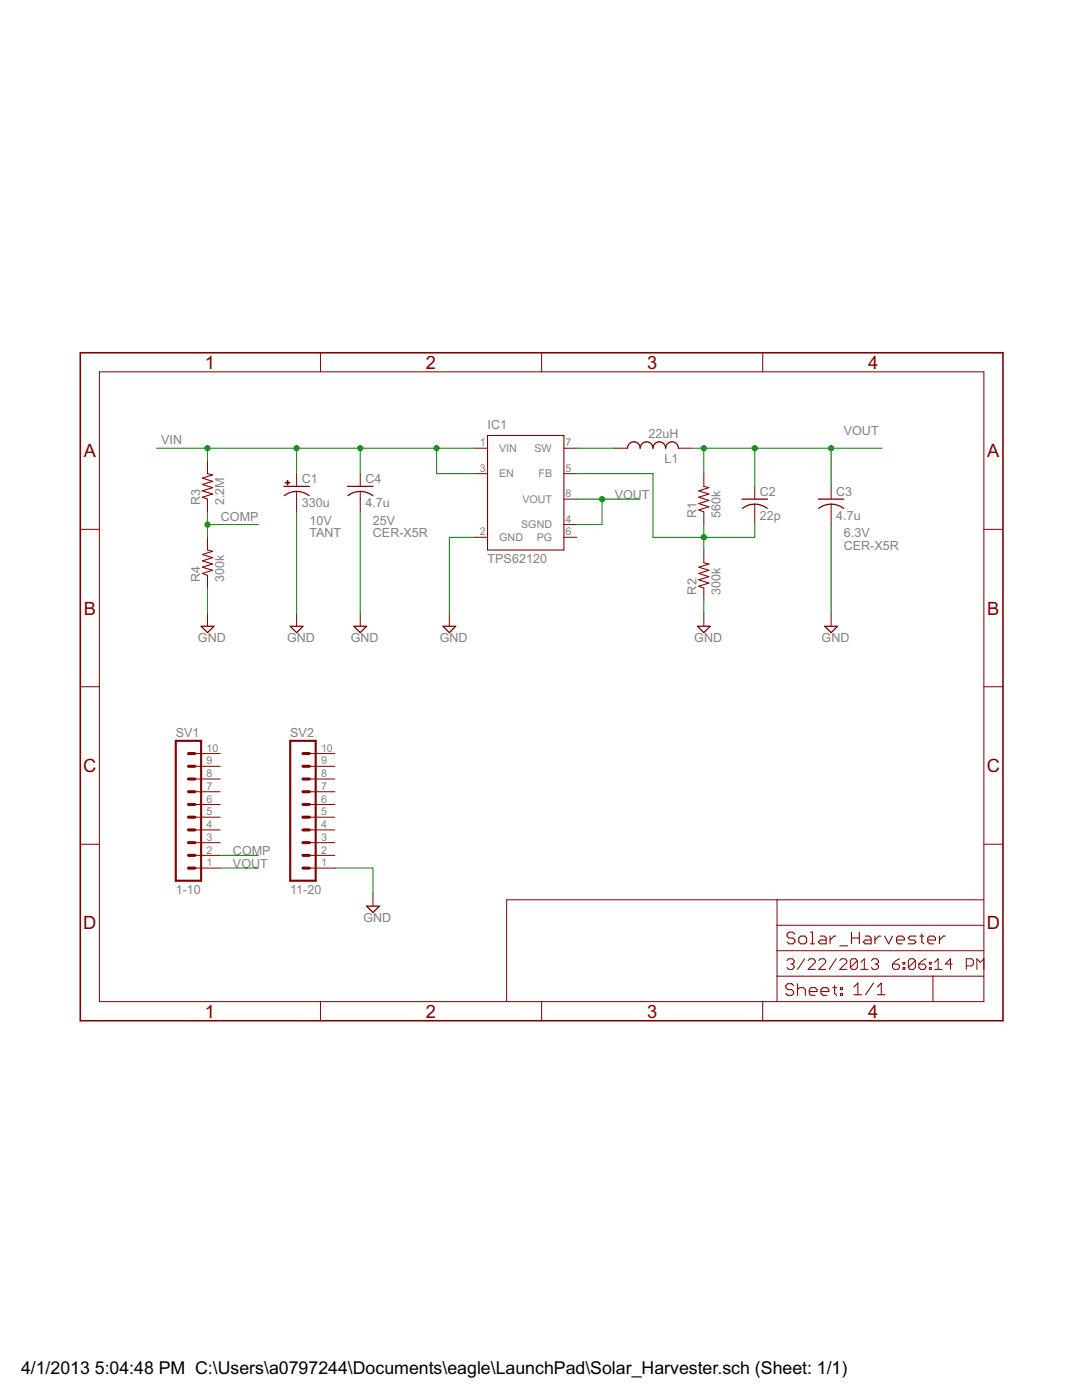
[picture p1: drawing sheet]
<svg xmlns="http://www.w3.org/2000/svg" width="216mm" height="279mm" viewBox="0 0 216 279" stroke-linecap="round" stroke-linejoin="round" font-family="sans-serif">
<g fill="none" stroke="#800000" stroke-width=".2">
<path d="M19.8 74.2h176.5v125.7h-176.5zM63.9 70.4v3.8M108.1 70.4v3.8M152.2 70.4v3.8M41.4 92v2.5M41.4 99.6v2.6M59.2 94.5v2.6M59.2 98.1v4.1M71.9 94.5v2.6M71.9 98.1v4.1M94.7 89.5h2.6M94.7 94.5h2.6"/>
<path d="M112.5 89.5h2.6M112.5 94.5h2.6M112.5 99.6h2.6M122.7 89.5h2.5M135.4 89.5h2.5M140.4 94.5v2.6M150.6 97.1v2.5M165.8 97.1v2.5M16 105.6h3.8M41.4 107.2v2.6M41.4 114.8v2.6M94.7 107.2h2.6"/>
<path d="M112.5 107.2h2.6M112.5 104.7h2.6M140.4 102.2v2.5M140.4 109.8v2.5M140.4 117.4v2.5M150.6 100.6v4.1M165.8 100.6v4.1M196.3 105.6h3.8M16 137.1h3.8M41.4 122.4v2.6M59.2 122.4v2.6M71.9 122.4v2.6"/>
<path d="M89.7 122.4v2.6M140.4 122.4v2.6M165.8 122.4v2.6M196.3 137.1h3.8M38.9 158h5M38.9 155.5h5M38.9 152.9h5M38.9 150.4h5M61.7 158h5.1M61.7 155.5h5.1M61.7 152.9h5.1M61.7 150.4h5.1"/>
<path d="M16 168.5h3.8M38.9 173.2h5M38.9 170.7h5M38.9 168.2h5M38.9 165.6h5M38.9 163.1h5M38.9 160.5h5M61.7 173.2h5.1M61.7 170.7h5.1M61.7 168.2h5.1M61.7 165.6h5.1M61.7 163.1h5.1"/>
<path d="M61.7 160.5h5.1M74.4 178.3v2.5M155 179.6v20.3M196.3 179.6h-95.2v20.3M196.3 168.5h3.8M63.9 199.9v3.8M108.1 199.9v3.8M152.2 199.9v3.8M155 194.8h41.3M155 189.7h41.3M155 184.7h41.3M157 191.7l.4-.4h.7l.4 .4v.4l-.4 .3"/>
<path d="M157.8 192.4h.3M158.1 192.4l.4 .4v.3l-.4 .4h-.7l-.4-.4M160.5 191.3l-1.3 2.2M161.2 191.7l.4-.4h.7l.4 .4v.4l-1.5 1.4h1.5M163.4 191.7l.3-.4h.7l.4 .4v.4l-1.4 1.4h1.4M166.9 191.3l-1.4 2.2M167.6 191.7l.3-.4h.7l.4 .4v.4l-1.4 1.4h1.4M171.1 191.7l-.4-.4h-.7l-.3 .4v1.4M171.1 191.7v1.4l-.4 .4h-.7l-.3-.4M171.1 191.7l-1.4 1.4M171.8 193.5h1.4M171.8 192.1l.7-.8v2.2"/>
<path d="M173.9 191.7l.3-.4h.7l.4 .4v.4l-.4 .3M174.6 192.4h.3M174.9 192.4l.4 .4v.3l-.4 .4h-.7l-.3-.4M178.1 192.4h1l.4 .4v.3l-.4 .4h-.7l-.3-.4zM179.5 191.3l-.7 .4-.7 .7M180.2 192.1h.4v.3h-.4zM180.2 193.1h.4v.4h-.4zM182.6 191.7l-.3-.4h-.7l-.3 .4v1.4M182.6 191.7v1.4l-.3 .4h-.7l-.3-.4M182.6 191.7l-1.3 1.4M183.3 192.4h1.1l.3 .4v.3l-.3 .4h-.7l-.4-.4zM184.7 191.3l-.7 .4-.7 .7"/>
<path d="M185.4 192.1h.4v.3h-.4zM185.4 193.1h.4v.4h-.4zM186.2 194.8v5.1M186.5 193.5h1.4M186.5 192.1l.7-.8v2.2M190 192.4h-1.4l1.1-1.1v2.2M192.8 192.8h1.1l.3-.4v-.7l-.3-.4h-1.1v2.2M196.3 191.3l-.7 .8-.7-.8v2.2"/>
</g>
<g fill="none" stroke="#800000" stroke-width=".21">
<path d="M41.4 94.5l1 .3-2 .6 2 .7-2 .6 2 .6-2 .7 2 .6-2 .6 1 .4M97.3 86.9h15.2v22.9h-15.2zM140.4 97.1l1.1 .2-2.1 .7 2.1 .6-2.1 .6 2.1 .7-2.1 .6 2.1 .6-2.1 .7 1 .4M41.4 109.8l1 .2-2 .7 2 .6-2 .6 2 .7-2 .6 2 .6-2 .6 1 .4M140.4 112.3l1.1 .3-2.1 .6 2.1 .6-2.1 .6 2.1 .7-2.1 .6 2.1 .7-2.1 .6 1 .4M158.4 196.7l-.4-.4h-.8l-.4 .4v.4l.4 .4h.8l.4 .4v.4l-.4 .3h-.8l-.4-.3M158.6 186.4l-.4-.4h-.8l-.3 .4v.4l.3 .4h.8l.4 .4v.4l-.4 .4h-.8l-.3-.4M159.1 196.3v2.3M159.1 197.5l.4-.4h.8l.4 .4v1.1M159.4 187.2l.4-.4h.8l.4 .4v.8l-.4 .4h-.8l-.4-.4zM161.5 197.9h1.5v-.4l-.4-.4h-.7l-.4 .4v.8l.4 .3h.7M161.7 186h.4v2.4"/>
<path d="M161.7 188.4h.8M163.7 186.8h.8l.3 .4v1.2h-1.1l-.4-.4 .4-.4h1.1M163.8 197.9h1.6v-.4l-.4-.4h-.8l-.4 .4v.8l.4 .3h.8M165.6 186.8v1.6M166.2 197.1h.7M166.5 196.7v1.6l.4 .3M166.8 186.8h-.4l-.8 .8M167.6 188.8h1.5M167.7 197.1h.4v.4h-.4zM167.7 198.3h.4v.3h-.4zM169.9 187.2h1.6M169.9 186v2.4"/>
<path d="M170.4 197l.8-.8v2.3M170.4 198.5h1.5M171.5 186v2.4M172.6 186.8h.8l.4 .4v1.2h-1.2l-.3-.4 .3-.4h1.2M174.3 196.2l-1.6 2.3M174.6 186.8v1.6M175.1 198.5h1.5M175.1 197l.8-.8v2.3M175.8 186.8h-.4l-.8 .8M176.5 186.8l.8 1.6 .8-1.6M178.9 187.6h1.5v-.4l-.4-.4h-.7l-.4 .4v.8l.4 .4h.7M182.8 186.8h-1.2l-.4 .4 .4 .4h.8l.4 .4-.4 .4h-1.2"/>
<path d="M183.6 186.8h.7M183.9 186.4v1.6l.4 .4M185.1 187.6h1.6v-.4l-.4-.4h-.8l-.4 .4v.8l.4 .4h.8M187.5 186.8v1.6M188.6 186.8h-.4l-.7 .8"/>
</g>
<g fill="none" stroke="#800000" stroke-width=".25">
<path d="M56.6 97.1h5.1M56.7 98.9a4 4 0 0 1 5 0M69.3 97.1h5.1M69.4 98.9a4 4 0 0 1 5 0M125.2 89.5a1.27 1.27 0 0 1 1.3-1.3 1.27 1.27 0 0 1 1.2 1.3 1.27 1.27 0 0 1 1.3-1.3 1.27 1.27 0 0 1 1.3 1.3 1.27 1.27 0 0 1 1.3-1.3 1.27 1.27 0 0 1 1.2 1.3 1.27 1.27 0 0 1 1.3-1.3 1.27 1.27 0 0 1 1.3 1.3M148.1 99.6h5M163.3 99.6h5.1M148.1 101.5a4 4 0 0 1 5 0M163.4 101.5a4.1 4.1 0 0 1 4.9 0M40.1 125h2.6l-1.3 1.3zM57.9 125h2.6l-1.3 1.3zM70.6 125h2.6l-1.3 1.3z"/>
<path d="M88.4 125h2.5l-1.2 1.3zM139.2 125h2.5l-1.3 1.3zM164.6 125h2.5l-1.3 1.3zM73.2 180.8h2.5l-1.3 1.3z"/>
</g>
<g fill="#800000" stroke="#800000" stroke-width=".2">
<path d="M56.9 96.3h.9v.1h-.9z"/>
<path d="M57.3 95.9h.1v.9h-.1z"/>
</g>
<path d="M35.1 147.8h5v28h-5zM57.9 147.8h5.1v28h-5.1z" fill="none" stroke="#800000" stroke-width=".42"/>
<g fill="none" stroke="#800000" stroke-width=".61">
<path d="M37.6 155.5h1.3M37.6 158h1.3M37.6 150.4h1.3M37.6 152.9h1.3M60.5 155.5h1.2M60.5 158h1.2M60.5 150.4h1.2M60.5 152.9h1.2M37.6 168.2h1.3M37.6 170.7h1.3M37.6 173.2h1.3M37.6 163.1h1.3"/>
<path d="M37.6 165.6h1.3M37.6 160.5h1.3M60.5 168.2h1.2M60.5 170.7h1.2M60.5 173.2h1.2M60.5 163.1h1.2M60.5 165.6h1.2M60.5 160.5h1.2"/>
</g>
<path d="M16 70.4h184.1v133.3h-184.1z" fill="none" stroke="#800000" stroke-width=".32"/>
<g fill="none" stroke="#008000" stroke-width=".2">
<path d="M31.3 89.5h63.4M41.4 89.5v2.5M59.2 89.5v5M71.9 89.5v5M87.1 89.5v5h7.6M115.1 89.5h7.6M115.1 94.5h15.2v12.7h20.3v-2.5M115.1 99.6h12.6M120.1 99.6v5.1h-5M137.9 89.5h38.1M140.4 89.5v5M150.6 89.5v7.6"/>
<path d="M165.8 89.5v7.6M41.4 102.2v5M41.4 117.4v5M41.4 104.7h10.2M59.2 102.2v20.2M71.9 102.2v20.2M94.7 107.2h-5v15.2M140.4 104.7v5.1M140.4 119.9v2.5M165.8 104.7v17.7M43.9 170.7h7.7M43.9 173.2h7.7"/>
<path d="M66.8 173.2h7.6v5.1"/>
</g>
<g fill="#008000" stroke="#008000" stroke-width=".2">
<circle cx="140.4" cy="107.2" r=".51"/>
<circle cx="41.4" cy="104.7" r=".51"/>
<circle cx="165.8" cy="89.5" r=".51"/>
<circle cx="140.4" cy="89.5" r=".51"/>
<circle cx="150.6" cy="89.5" r=".51"/>
<circle cx="120.1" cy="99.6" r=".51"/>
<circle cx="59.2" cy="89.5" r=".51"/>
<circle cx="41.4" cy="89.5" r=".51"/>
<circle cx="71.9" cy="89.5" r=".51"/>
<circle cx="87.1" cy="89.5" r=".51"/>
</g>
<g font-size="4.1" fill="#800000">
<text x="40.9" y="73.6">1</text>
<text x="85" y="73.6">2</text>
<text x="129.1" y="73.6">3</text>
<text x="173.2" y="73.6">4</text>
<text x="16.7" y="91.2">A</text>
<text x="197" y="91.2">A</text>
<text x="16.7" y="122.6">B</text>
<text x="197" y="122.6">B</text>
<text x="16.6" y="154.1">C</text>
<text x="196.9" y="154.1">C</text>
<text x="16.6" y="185.5">D</text>
<text x="196.9" y="185.5">D</text>
<text x="40.9" y="203.1">1</text>
<text x="85" y="203.1">2</text>
<text x="129.1" y="203.1">3</text>
<text x="173.2" y="203.1">4</text>
</g>
<g font-size="4">
<text x="4.2" y="274.2">4/1/2013</text>
<text x="18.9" y="274.2">5:04:48 PM C:\Users\a0797244\Documents\eagle\LaunchPad\Solar_Harvester.sch (Sheet: 1/1)</text>
</g>
<g font-size="2.8" fill="#808080">
<text x="32.2" y="88.7">VIN</text>
<text x="97.3" y="85.6">IC1</text>
<text x="129.4" y="87.4">22uH</text>
<text x="168.4" y="86.9">VOUT</text>
<text x="132.6" y="92.5">L1</text>
<text x="39.9" y="100.9" transform="rotate(-90 39.9 100.9)">R3</text>
<text x="44.7" y="100.9" transform="rotate(-90 44.7 100.9)">2.2M</text>
<text x="60.2" y="101.3">330u</text>
<text x="60.2" y="96.4">C1</text>
<text x="72.9" y="101.3">4.7u</text>
<text x="72.9" y="96.4">C4</text>
<text x="122.7" y="99.6">VOUT</text>
<text x="151.6" y="99">C2</text>
<text x="166.9" y="99">C3</text>
<text x="44.1" y="103.9">COMP</text>
<text x="61.7" y="107.2">TANT</text>
<text x="61.7" y="104.7">10V</text>
<text x="74.4" y="107.2">CER-X5R</text>
<text x="74.4" y="104.7">25V</text>
<text x="138.9" y="103.4" transform="rotate(-90 138.9 103.4)">R1</text>
<text x="143.7" y="103.4" transform="rotate(-90 143.7 103.4)">560k</text>
<text x="151.6" y="103.8">22p</text>
<text x="166.9" y="103.8">4.7u</text>
<text x="168.4" y="107.2">6.3V</text>
<text x="97.3" y="112.3">TPS62120</text>
<text x="168.4" y="109.8">CER-X5R</text>
<text x="39.9" y="116.1" transform="rotate(-90 39.9 116.1)">R4</text>
<text x="44.7" y="116.1" transform="rotate(-90 44.7 116.1)">300k</text>
<text x="138.9" y="118.6" transform="rotate(-90 138.9 118.6)">R2</text>
<text x="143.7" y="118.6" transform="rotate(-90 143.7 118.6)">300k</text>
<text x="39.5" y="128.2">GND</text>
<text x="57.3" y="128.2">GND</text>
<text x="70" y="128.2">GND</text>
<text x="87.8" y="128.2">GND</text>
<text x="138.5" y="128.2">GND</text>
<text x="163.9" y="128.2">GND</text>
<text x="35.1" y="147.1">SV1</text>
<text x="57.9" y="147.1">SV2</text>
<text x="46.5" y="170.7">COMP</text>
<text x="46.5" y="173.2">VOUT</text>
<text x="35.1" y="178.3">1-10</text>
<text x="57.9" y="178.3">11-20</text>
<text x="72.5" y="184">GND</text>
</g>
<g font-size="2.4" fill="#808080">
<text x="95.7" y="89.1">1</text>
<text x="112.9" y="89.1">7</text>
<text x="95.7" y="94.2">3</text>
<text x="99.6" y="90.2">VIN</text>
<text x="99.6" y="95.3">EN</text>
<text x="106.6" y="90.2">SW</text>
<text x="107.4" y="95.3">FB</text>
<text x="112.9" y="94.2">5</text>
<text x="104.2" y="100.4">VOUT</text>
<text x="112.9" y="99.2">8</text>
<text x="95.7" y="106.9">2</text>
<text x="99.6" y="108">GND</text>
<text x="104" y="105.4">SGND</text>
<text x="107.1" y="108">PG</text>
<text x="112.9" y="106.9">6</text>
<text x="112.9" y="104.3">4</text>
<text x="41.2" y="155.1">8</text>
<text x="41.2" y="152.6">9</text>
<text x="41.2" y="150">10</text>
<text x="64.1" y="155.1">8</text>
<text x="64.1" y="152.6">9</text>
<text x="64.1" y="150">10</text>
<text x="41.2" y="160.2">6</text>
<text x="41.2" y="157.6">7</text>
<text x="64.1" y="160.2">6</text>
<text x="64.1" y="157.6">7</text>
<text x="41.2" y="167.8">3</text>
<text x="41.2" y="165.3">4</text>
<text x="41.2" y="162.7">5</text>
<text x="64.1" y="167.8">3</text>
<text x="64.1" y="165.3">4</text>
<text x="64.1" y="162.7">5</text>
<text x="41.2" y="172.9">1</text>
<text x="41.2" y="170.3">2</text>
<text x="64.1" y="172.9">1</text>
<text x="64.1" y="170.3">2</text>
</g>
</svg>
